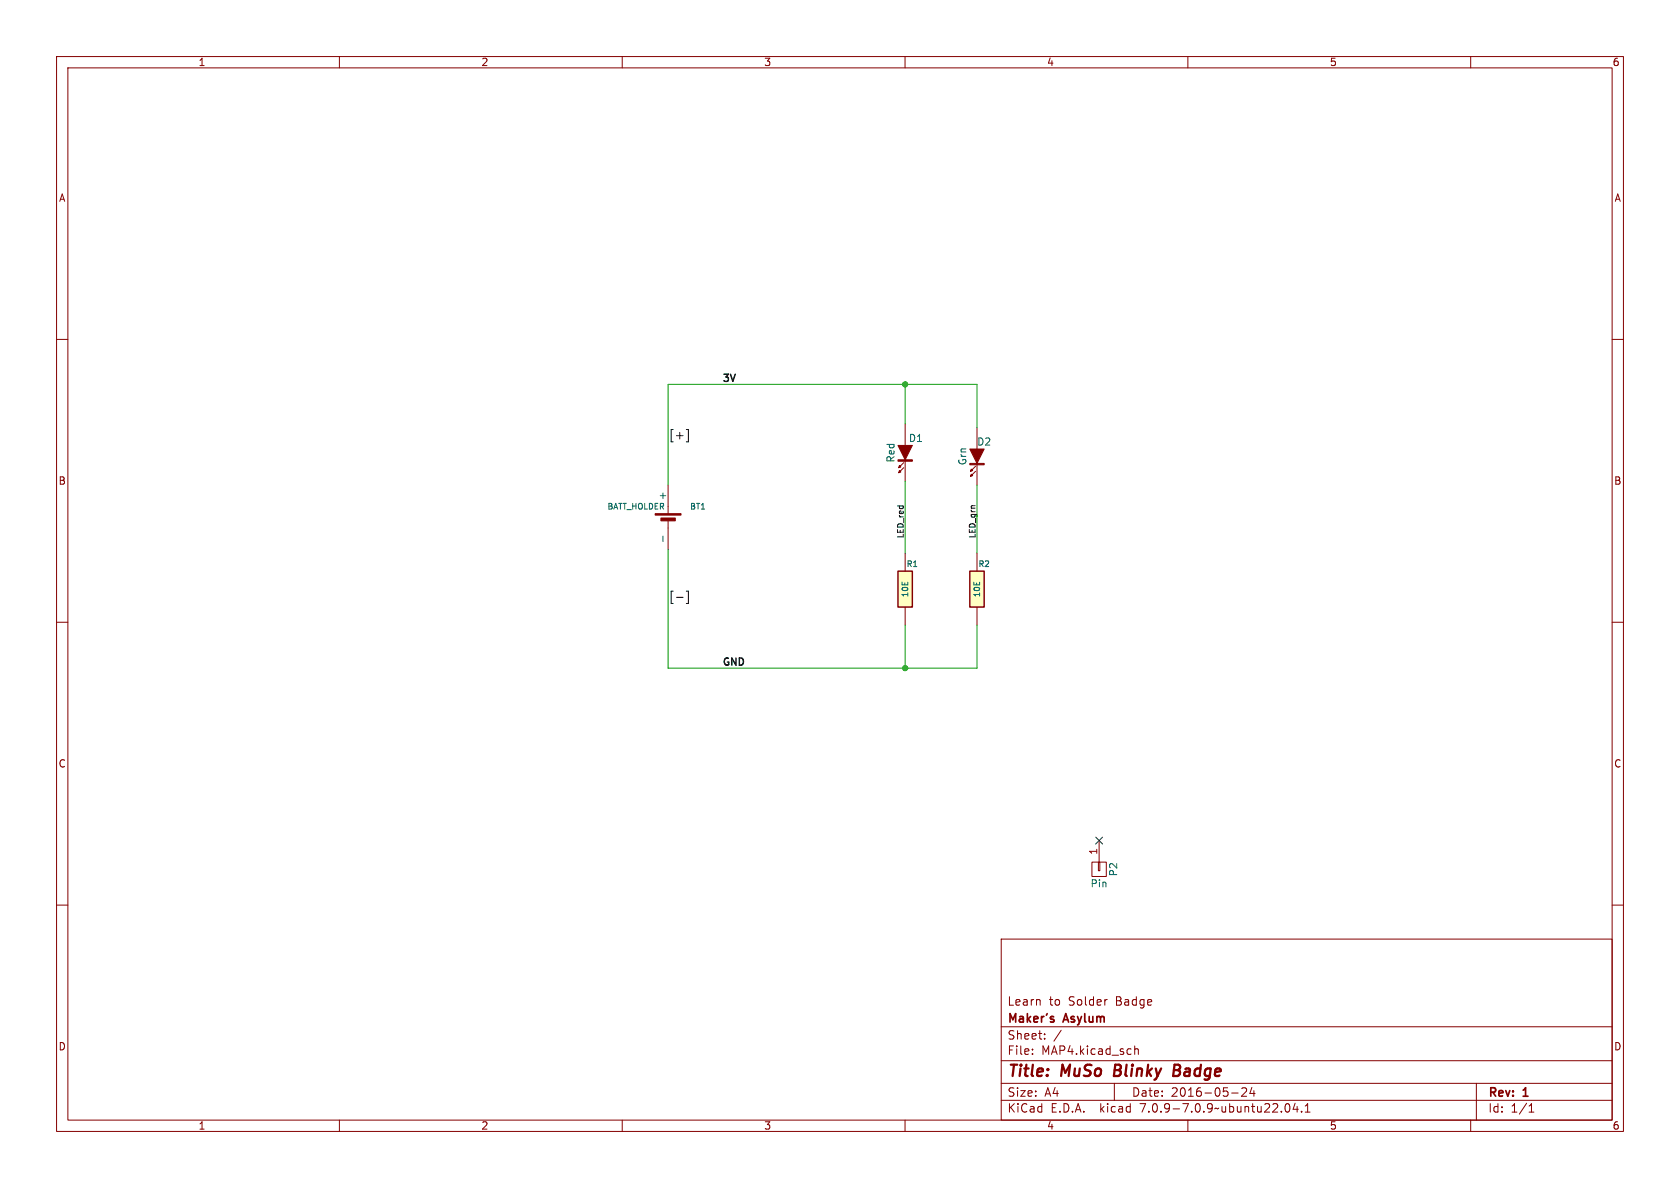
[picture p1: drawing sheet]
<svg xmlns="http://www.w3.org/2000/svg" width="297mm" height="210mm" viewBox="0 0 297 210" stroke-linecap="round" stroke-linejoin="round" font-family="sans-serif">
<g fill="none" stroke="#840000" stroke-width=".18">
<path d="M10 10h277v190h-277zM12 12h273v186h-273zM60 10v2M110 10v2M160 10v2M210 10v2M260 10v2M10 60h2M285 60h2M160 74.9v3.8M172.7 75.6v3.8M118.1 85.7v5.1"/>
<path d="M118.1 92.1v5.1M159.8 81.8l-.9 .9 .4-.1-.3-.3-.1 .4M159.8 82.7l-.9 .9 .4-.2-.3-.2-.1 .4M160 81.3v3.8M160 97.8v3.2M172.5 82.4l-.9 .9 .4-.1-.3-.3-.1 .4M172.5 83.3l-.9 .9 .4-.1-.3-.3-.1 .4M172.7 81.9v3.8M172.7 97.8v3.2M10 110h2M160 107.3v3.2M172.7 107.3v3.2"/>
<path d="M285 110h2M10 160h2M193 152.4h2.6v2.5h-2.6zM194.2 152.4h.2v1.5h-.2zM194.3 148.6v3.8M285 160h2M177 166h108v32h-108zM195.6 176.7h.1M60 198v2M110 198v2M160 198v2M177 194.5h108"/>
<path d="M177 191.5h108M177 187.5h108M177 181.5h108M182.5 186.3v.1M182.5 185.5v.1M184.7 183.6v.1M184.7 182.8v.1M187.6 182.1l-1.3 2M197 191.5v3M200.6 184.9v1.5M200.6 185.5l.2-.1 .4 .1v.9M210 198v2"/>
<path d="M217.7 193.2h1.2M219.5 192.4l.6-.1 .2 .1 .1 .3-.9 1.1h.9M221.3 192.2l-.3 1.1h.9M221.7 192.8v1M227.3 195.2l.2-.1a.81 .81 0 0 1 .6 .6 .81 .81 0 0 1-.3 .8l-.1 .1a.81 .81 0 0 1-.4-1.4zM229 195l-.4 1.1h.9M229.3 195.6v1M230.1 196.5v.1M230.7 196.6h.9M230.7 195.5l.5-.4v1.5M260 198v2M261 191.5v6.5"/>
<path d="M270.3 196.6h.9M270.3 195.5l.4-.4v1.5"/>
</g>
<path d="M197.2 188.2l-.3 2h.8M207.5 189.2h.7M208.2 189.2l.3 .1M208.3 188.2h-.7l-.2 2 1-.1M208.4 189.1l-.2 .1" fill="none" stroke="#840000" stroke-width=".4"/>
<g fill="#ffffc2" stroke="#ffffc2" stroke-width=".18">
<path d="M171.4 101h2.6v6.3h-2.6z"/>
<path d="M158.7 101h2.6v6.3h-2.6z"/>
</g>
<path d="M158.7 101h2.6v6.3h-2.6zM171.4 101h2.6v6.3h-2.6z" fill="none" stroke="#840000" stroke-width=".25"/>
<g fill="#840000" stroke="#840000" stroke-width=".18">
<path d="M115.8 90.8h4.6v.3h-4.6z"/>
<path d="M116.8 91.6h2.6v.5h-2.6z"/>
<path d="M158.7 78.7h2.6l-1.3 2.6z"/>
<path d="M158.7 81.3h2.6v.2h-2.6z"/>
<path d="M171.4 79.4h2.6l-1.3 2.5z"/>
<path d="M171.4 81.9h2.6v.3h-2.6z"/>
</g>
<path d="M117.2 94.8v.9" fill="none" stroke="#006464" stroke-width=".18"/>
<path d="M121.3 75.9h.4v2.2h-.4M119.6 105.6h1.2M121.3 104.5h.4v2.2h-.4" fill="none" stroke="#0f0f0f" stroke-width=".18"/>
<path d="M160 67.9v7M172.7 75.6v-7.7h-54.6v17.8M118.1 97.2v20.9h54.6v-7.6M160 85.1v12.7M172.7 85.7v12.1M160 110.5v7.6" fill="none" stroke="#009600" stroke-width=".18"/>
<path d="M193.7 148l1.2 1.2M194.9 148l-1.2 1.2" fill="none" stroke="#000084" stroke-width=".18"/>
<g fill="#009600" stroke="#009600" stroke-width=".18">
<circle cx="160" cy="118.1" r=".46"/>
<circle cx="160" cy="67.9" r=".46"/>
</g>
<g font-size="2.8" fill="#840000">
<text x="178" y="190.9">Title:</text>
<text x="187.7" y="190.9">MuSo</text>
<text x="197.8" y="190.9">Blinky</text>
<text x="209.1" y="190.9">Badge</text>
</g>
<g font-size="2.1" fill="#0f0f0f">
<text x="118.1" y="77.8">[+]</text>
<text x="118.1" y="106.4">[-]</text>
</g>
<g font-size="2.1" fill="#840000">
<text x="178" y="178">Learn</text>
<text x="185.4" y="178">to</text>
<text x="189" y="178">Solder</text>
<text x="197.4" y="178">Badge</text>
<text x="178" y="184">Sheet:</text>
<text x="178" y="181.2">Maker's</text>
<text x="188.2" y="181.2">Asylum</text>
<text x="178" y="186.7">File:</text>
<text x="184.1" y="186.7">MAP4.kicad_sch</text>
<text x="178" y="196.9">KiCad</text>
<text x="178" y="194.1">Size:</text>
<text x="184.7" y="194.1">A4</text>
<text x="185.7" y="196.9">E.D.A.</text>
<text x="194.6" y="196.9">kicad</text>
<text x="200" y="194.1">Date:</text>
<text x="201.8" y="196.9">7.0.9-7.0.9~ubuntu22.04.1</text>
<text x="207" y="194.1">2016-05-24</text>
<text x="263" y="194.3">Rev:</text>
<text x="263" y="196.9">Id:</text>
<text x="267.1" y="196.9">1/1</text>
<text x="269.4" y="194.3">1</text>
</g>
<g font-size="1.8" fill="#840000">
<text x="35" y="11.9">1</text>
<text x="85" y="11.9">2</text>
<text x="135" y="11.9">3</text>
<text x="185" y="11.9">4</text>
<text x="235" y="11.9">5</text>
<text x="285" y="11.9">6</text>
<text x="10.3" y="35.9">A</text>
<text x="285.3" y="35.9">A</text>
<text x="10.3" y="85.9">B</text>
<text x="285.3" y="85.9">B</text>
<text x="10.3" y="135.9">C</text>
<text x="285.3" y="135.9">C</text>
<text x="10.3" y="185.9">D</text>
<text x="285.3" y="185.9">D</text>
<text x="35" y="199.9">1</text>
<text x="85" y="199.9">2</text>
<text x="135" y="199.9">3</text>
<text x="185" y="199.9">4</text>
<text x="235" y="199.9">5</text>
<text x="285" y="199.9">6</text>
</g>
<g font-size="1.8" fill="#0f0f0f">
<text x="127.6" y="67.6">3V</text>
<text x="127.6" y="117.8">GND</text>
</g>
<g font-size="1.8" fill="#006464">
<text x="158.3" y="81.9" transform="rotate(-90 158.3 81.9)">Red</text>
<text x="160.6" y="78.3">D1</text>
<text x="171" y="82.3" transform="rotate(-90 171 82.3)">Grn</text>
<text x="172.6" y="79">D2</text>
<text x="117.9" y="88.5" transform="rotate(-90 117.9 88.5)">+</text>
<text x="197.7" y="155" transform="rotate(-90 197.7 155)">P2</text>
<text x="192.7" y="157.1">Pin</text>
</g>
<text font-size="1.8" fill="#a90000" x="194.1" y="151.2" transform="rotate(-90 194.1 151.2)">1</text>
<g font-size="1.4" fill="#006464">
<text x="107.3" y="90.3">BATT_HOLDER</text>
<text x="121.9" y="90.3">BT1</text>
<text x="160.2" y="100.4">R1</text>
<text x="172.9" y="100.4">R2</text>
<text x="160.8" y="105.7" transform="rotate(-90 160.8 105.7)">10E</text>
<text x="173.5" y="105.7" transform="rotate(-90 173.5 105.7)">10E</text>
</g>
<g font-size="1.4" fill="#0f0f0f">
<text x="159.8" y="95.3" transform="rotate(-90 159.8 95.3)">LED_red</text>
<text x="172.5" y="95.3" transform="rotate(-90 172.5 95.3)">LED_grn</text>
</g>
</svg>
